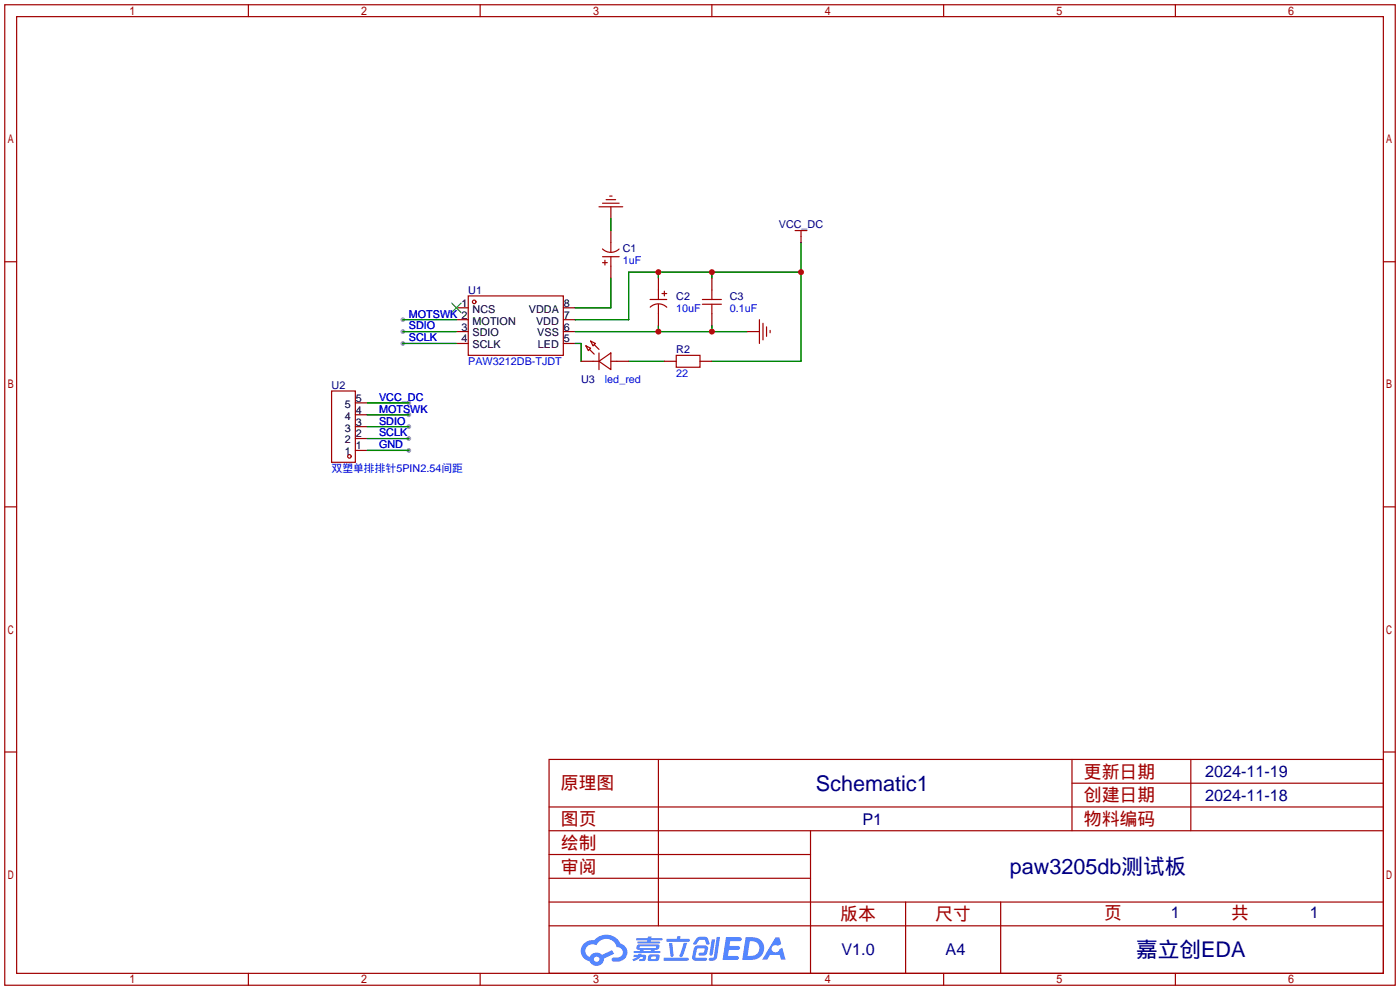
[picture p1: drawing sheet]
<svg xmlns="http://www.w3.org/2000/svg" width="299mm" height="212mm" viewBox="0 0 299 212" stroke-linecap="round" stroke-linejoin="round" font-family="sans-serif">
<g fill="#999">
<circle cx="86.1" cy="68.3" r=".51"/>
<circle cx="86.1" cy="70.9" r=".51"/>
<circle cx="86.1" cy="73.4" r=".51"/>
<circle cx="87.4" cy="86.1" r=".51"/>
<circle cx="87.4" cy="88.6" r=".51"/>
<circle cx="87.4" cy="91.2" r=".51"/>
<circle cx="87.4" cy="93.7" r=".51"/>
<circle cx="87.4" cy="96.3" r=".51"/>
</g>
<g fill="none" stroke="#a10000" stroke-width=".25">
<path d="M1 1h297.2v209.6h-297.2zM3.6 3.6h292.1v204.4h-292.1zM53.1 1v2.6M102.6 1v2.6M152.1 1v2.6M201.7 1v2.6M251.2 1v2.6M1 55.9h2.6M295.7 55.9h2.5M1 108.3h2.6M295.7 108.3h2.5M1 160.7h2.6"/>
<path d="M117.3 162.3h178.4v45.7h-178.4zM117.3 177.5h178.4M117.3 172.5h178.4M140.7 162.3v35.6M173.2 177.5v30.5M229.1 162.3v15.2M229.1 167.4h66.6M254.5 162.3v15.2M295.7 160.7h2.5M117.3 182.6h55.9M117.3 197.9h178.4M117.3 192.8h178.4"/>
<path d="M117.3 187.7h55.9M193.5 192.8v15.2M213.9 192.8v15.2M53.1 208v2.6M102.6 208v2.6M152.1 208v2.6M201.7 208v2.6M251.2 208v2.6"/>
</g>
<g fill="#5487ff">
<path d="M155.2 200.3h2.6a.48 .48 0 0 1 .7 .4 .48 .48 0 0 1-.6 .4h-1.8l-.2 1.1h1.9a.43 .43 0 0 1 .4 .4 .43 .43 0 0 1-.5 .4h-1.9l-.2 1.3h1.7a.45 .45 0 0 1 .5 .2 .45 .45 0 0 1-.1 .6h-3.3z"/>
<path d="M165.7 200.3h.9l.4 1.5-.8 .3a.84 .84 0 0 0-1.2 .3 .84 .84 0 0 0 .4 1.1 .84 .84 0 0 0 1.1-.4l.1-.2 .6-.3 .7 2.5h-1l-.2-1h-2.1l-.6 1h-1.1z"/>
<path d="M152.1 200.8h.7l-.5 3.1a.36 .36 0 0 1-.3 .3 .36 .36 0 0 1-.4-.3z"/>
<path d="M153.2 200.2h.7l-.6 4.3a1.13 1.13 0 0 1-1.8 .6l.2-.4h.7l.2-.2z"/>
<path d="M148.9 200.6l.6-.4h1a.77 .77 0 0 1 .9 .5l.3 1-.2 .2h-.5l-.3-.9-.2-.2-1 .1-.7 1-.6-.1-.1-.2z"/>
<path d="M148.4 202.4l.6-.3h1.7a.81 .81 0 0 1 .7 .5 .81 .81 0 0 1-.2 .8 .81 .81 0 0 1-.9 .8h-.7a.32 .32 0 0 1-.3-.3 .32 .32 0 0 1 .4-.3h.7l.2-.9-1.6 .1-.4 1.8 2.2 .1a.32 .32 0 0 1 .3 .4 .32 .32 0 0 1-.4 .2h-2.2l-.5-.3-.1-.5z"/>
<path d="M141.9 204.7h5a.33 .33 0 0 1 .3 .3 .33 .33 0 0 1-.3 .3h-4.9l-.2-.1z"/>
<path d="M146.1 201.5h.8l-.7 2a.98 .98 0 0 1-.7 1.1l-.3-.3z"/>
<path d="M143 201.6h.7l.3 2.5a.34 .34 0 0 1-.3 .4 .34 .34 0 0 1-.4-.3z"/>
<path d="M142.5 200.7h2.1l.3-.6h.6l-.1 .6h1.7a.32 .32 0 0 1 .4 .3 .32 .32 0 0 1-.4 .3h-4.5l-.2-.2z"/>
<path d="M135.5 204.1h.9l.1-.3h.6v.3h.8a.82 .82 0 0 1-.5 1.3h-.8v-.4l.7-.1 .1-.3a.68 .68 0 0 0-1 .4l-1.1 .4-.1-.4 .9-.5h-.7z"/>
<path d="M136 200.5h2.4l.1-.3h.7v.3h2.2l.2 .3-.2 .2h-2.3v.2h1.8l.2 .3-.2 .1h-4.5l-.1-.4h2l.1-.2h-2.3l-.1-.2z"/>
<path d="M159.4 200.3l-.8 4.9h1.7a2.5 2.5 0 0 0 3-2.5 2.5 2.5 0 0 0-3.1-2.4zM160.3 201.1a1.61 1.61 0 0 1 2 1.5 1.61 1.61 0 0 1-1.8 1.7h-.7z"/>
<path d="M136.2 202a.55 .55 0 0 0-.2 .8 .55 .55 0 0 0 .7 .2l.1 .3h-1.3v.3l5.4 .1 .3-.2-.2-.2h-1.2l.2-.3a.7 .7 0 0 0 .8-.3 .7 .7 0 0 0 0-.8l-4.2-.1zM136.8 202.3l3.3-.1 .1 .1-.2 .3h-3.2zM137.5 203h1.7l-.2 .3h-1.4z"/>
<path d="M138.6 204.2a1.05 1.05 0 0 0 0 1.2 2.91 2.91 0 0 0 2.2-.2 .98 .98 0 0 0 0-1.2h-1.6zM139.2 204.5l.9-.1 .1 .4-.2 .2-.8-.1z"/>
<path d="M124.9 201.6a2.23 2.23 0 0 0-.7 2.3 2.23 2.23 0 0 0 1.8 1.6 1.58 1.58 0 0 0 1.8 .9 1.58 1.58 0 0 0 1.3-1.5l2.2-1.1-.5-.7-2.1 1a1.65 1.65 0 0 0-2.7 .4 1.45 1.45 0 0 1-.8-1.9 1.45 1.45 0 0 1 2-.7l.3 .1a2.3 2.3 0 0 1 2.3-1.3 2.3 2.3 0 0 1 2 1.7 1.12 1.12 0 0 1 1.3 1 1.12 1.12 0 0 1-1.1 1.2h-.7a.45 .45 0 0 0-.6 .4 .45 .45 0 0 0 .5 .5 2.21 2.21 0 0 0 2.2-.5 2.21 2.21 0 0 0 .5-2.3 2.13 2.13 0 0 0-1.3-1.1 3.3 3.3 0 0 0-5.6-.7l-1.1 .1zM127 205a.57 .57 0 0 1 1.1 0 .57 .57 0 0 1-1.1 0z"/>
</g>
<g fill="none" stroke="#a10000" stroke-width=".25">
<path d="M128 44.2h5.1M128.8 53.2a2.54 2.54 0 0 0 3.5 0M128.8 54.9h3.5M128.8 56.1h1M128.8 43.4h3.5M129.3 55.6v1M129.5 42.7h2.1M130.3 41.9h.5M130.6 51.8v2M130.6 54.9v2M169.9 49.3h2.6M171.2 49.3v1.2"/>
<path d="M100.1 63.2h20.3v12.7h-20.3zM125.2 73.9l1 .5-.5 .5zM126 74.7l1 1M126.2 72.9l1.1 .5-.6 .5zM126.7 77.2h1.3M127 73.7l1 1M128 77.2l2.6-1.8v3.6zM128 75.4v3.6M130.6 77.2h1.2M138.9 64h3.6M139 65.6a2.54 2.54 0 0 1 3.5 .1M140.7 62v2"/>
<path d="M140.7 65v2.1M141.5 62.7h1M142 62.2v1M144.5 75.9h5.1v2.6h-5.1zM150.1 64h4.1M150.1 65h4.1M152.1 62v2M152.1 65v2.1M162.3 68.3v5.1M163.1 69.1v3.5M163.8 69.8v2.1M164.6 70.6v.5"/>
<path d="M70.9 83.6h5v15.2h-5z"/>
<circle cx="101.3" cy="64.5" r=".38"/>
<circle cx="74.7" cy="97.5" r=".38"/>
</g>
<g fill="none" stroke="#870000" stroke-width=".25">
<path d="M130.6 44.2v2.5M130.6 49.3v2.5M130.6 56.9v2.5M140.7 59.4v2.6M152.1 59.4v2.6M171.2 50.5v1.3M97.5 65.8h2.6M97.5 68.3h2.6M97.5 70.9h2.6M97.5 73.4h2.6M120.4 65.8h2.5M120.4 68.3h2.5"/>
<path d="M120.4 70.9h2.5M120.4 73.4h2.5M124.2 77.2h2.5M131.8 77.2h2.6M140.7 67.1v2.5M142 77.2h2.5M149.6 77.2h2.5M152.1 67.1v2.5M159.8 70.9h2.5M75.9 96.3h2.6M75.9 93.7h2.6M75.9 91.2h2.6"/>
<path d="M75.9 88.6h2.6M75.9 86.1h2.6"/>
</g>
<path d="M96.5 64.8l2.1 2M98.6 64.8l-2.1 2" fill="none" stroke="#3c3" stroke-width=".25"/>
<g fill="none" stroke="#008700" stroke-width=".25">
<path d="M130.6 46.7v2.6M130.6 59.4v6.4h-7.7M140.7 58.2v1.2M152.1 58.2v1.2M171.2 58.2h-36.8v10.1h-11.5M171.2 51.8v25.4h-19.1M86.1 68.3h11.4M86.1 70.9h11.4M86.1 73.4h11.4M122.9 70.9h36.9M122.9 73.4h1.3v3.8M134.4 77.2h7.6"/>
<path d="M140.7 69.6v1.3M152.1 69.6v1.3M78.5 86.1h8.9M78.5 88.6h8.9M78.5 91.2h8.9M78.5 93.7h8.9M78.5 96.3h8.9"/>
</g>
<g fill="#c00">
<circle cx="140.7" cy="58.2" r=".63"/>
<circle cx="152.1" cy="58.2" r=".63"/>
<circle cx="171.2" cy="58.2" r=".63"/>
<circle cx="140.7" cy="70.9" r=".63"/>
<circle cx="152.1" cy="70.9" r=".63"/>
</g>
<g font-size="4.6" fill="#000080">
<text x="174.4" y="169">Schematic1</text>
<text x="215.8" y="186.8">paw3205db测试板</text>
<text x="242.8" y="204.6">嘉立创EDA</text>
</g>
<g font-size="3.8" fill="#a00000">
<text x="231.6" y="166.2">更新日期</text>
<text x="119.9" y="168.7">原理图</text>
<text x="231.6" y="171.3">创建日期</text>
<text x="119.9" y="176.3">图页</text>
<text x="231.6" y="176.3">物料编码</text>
<text x="119.9" y="181.4">绘制</text>
<text x="119.9" y="186.5">审阅</text>
<text x="179.6" y="196.7">版本</text>
<text x="199.9" y="196.7">尺寸</text>
<text x="236" y="196.4">页</text>
<text x="263.1" y="196.4">共</text>
</g>
<g font-size="3.5" fill="#000080">
<text x="257.6" y="166.1">2024-11-19</text>
<text x="257.6" y="171.1">2024-11-18</text>
<text x="184.3" y="176.2">P1</text>
<text x="250.2" y="196.3">1</text>
<text x="280" y="196.3">1</text>
<text x="179.8" y="204.2">V1.0</text>
<text x="202.1" y="204.2">A4</text>
</g>
<g font-size="2.3" fill="#000080">
<text x="133.1" y="53.9">C1</text>
<text x="166.5" y="48.8">VCC_DC</text>
<text x="100.1" y="62.8">U1</text>
<text x="144.5" y="64.1">C2</text>
<text x="156" y="64.1">C3</text>
<text x="144.5" y="75.5">R2</text>
<text x="70.9" y="83.1">U2</text>
<text x="124.2" y="81.8">U3</text>
</g>
<g font-size="2.3" fill="#00f">
<text x="133.1" y="56.4">1uF</text>
<text x="87.4" y="67.9">MOTSWK 2</text>
<text x="87.4" y="70.4">SDIO</text>
<text x="144.5" y="66.6">10uF</text>
<text x="156" y="66.6">0.1uF</text>
<text x="87.4" y="72.9">SCLK</text>
<text x="100.1" y="78">PAW3212DB-TJDT</text>
<text x="129.3" y="81.8">led_red</text>
<text x="144.5" y="80.6">22</text>
<text x="81" y="85.6">VCC_DC</text>
<text x="81" y="88.2">MOTSWK</text>
<text x="81" y="90.7">SDIO</text>
<text x="81" y="93.3">SCLK</text>
<text x="81" y="95.8">GND</text>
<text x="70.9" y="100.9">双塑单排排针5PIN2.54间距</text>
</g>
<g font-size="2.3">
<text x="98.7" y="65.6">1</text>
<text x="120.5" y="65.6">8</text>
<text x="98.7" y="70.6">3</text>
<text x="101" y="66.8">NCS</text>
<text x="101" y="69.4">MOTION</text>
<text x="101" y="71.9">SDIO</text>
<text x="113" y="66.8">VDDA</text>
<text x="114.6" y="69.4">VDD</text>
<text x="114.8" y="71.9">VSS</text>
<text x="120.5" y="70.6">6</text>
<text x="120.5" y="68.1">7</text>
<text x="98.7" y="73.2">4</text>
<text x="101" y="74.4">SCLK</text>
<text x="115" y="74.4">LED</text>
<text x="120.5" y="73.2">5</text>
<text x="73.7" y="89.7">4</text>
<text x="73.7" y="87.1">5</text>
<text x="76.1" y="88.4">4</text>
<text x="76.1" y="85.9">5</text>
<text x="73.7" y="94.8">2</text>
<text x="73.7" y="92.2">3</text>
<text x="76.1" y="93.5">2</text>
<text x="76.1" y="91">3</text>
<text x="73.7" y="97.3">1</text>
<text x="76.1" y="96">1</text>
</g>
</svg>
